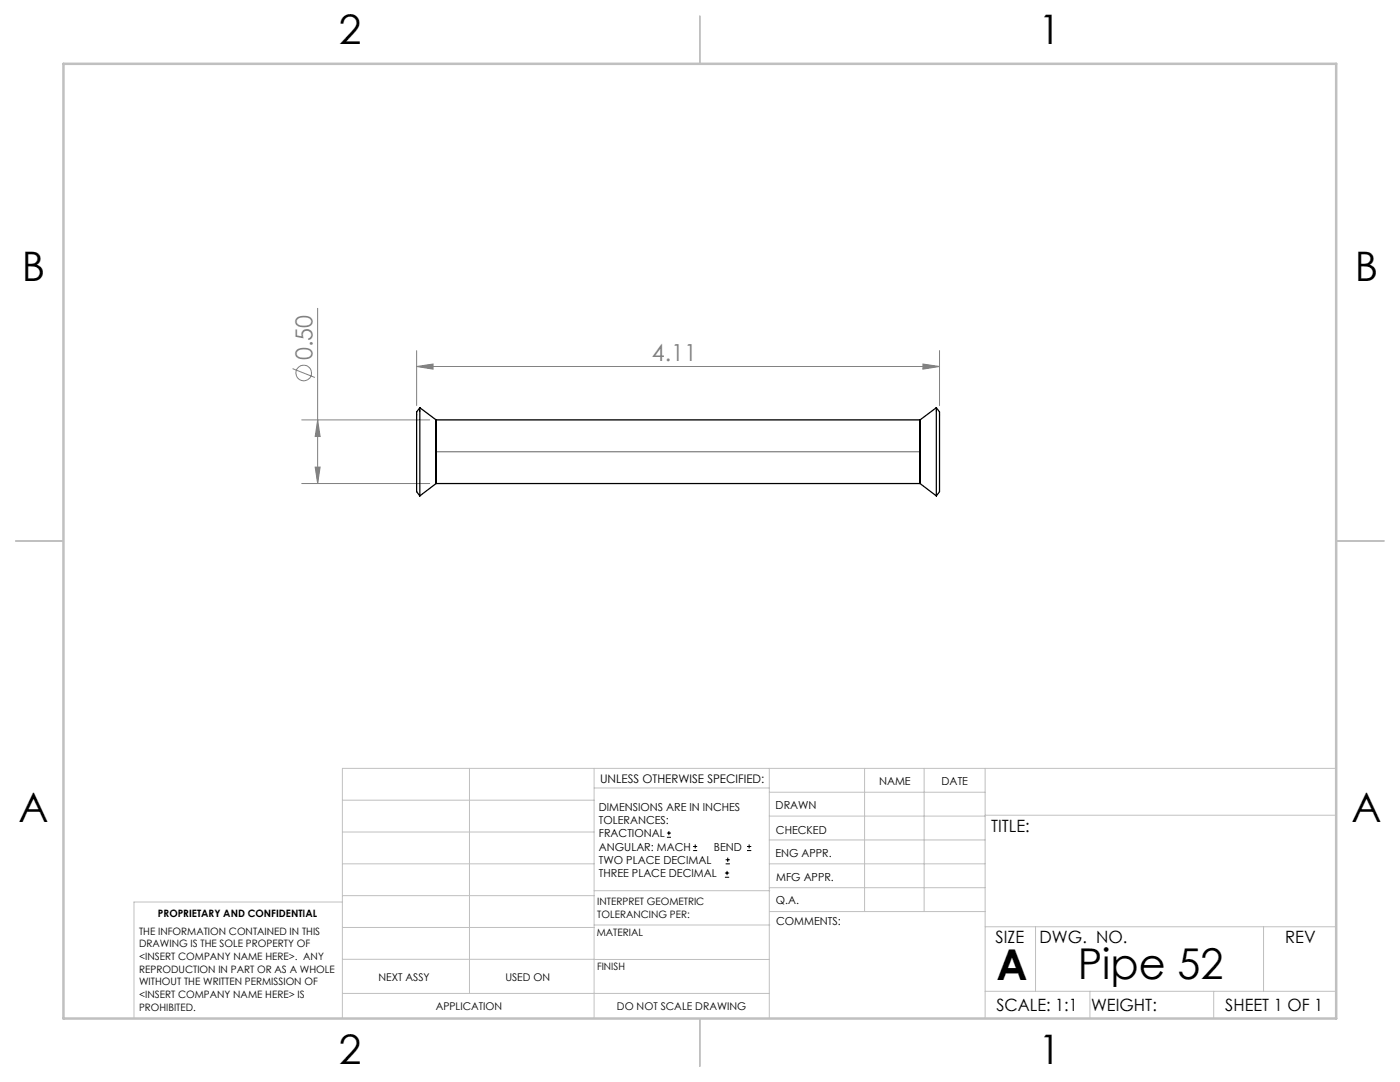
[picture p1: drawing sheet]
<svg xmlns="http://www.w3.org/2000/svg" width="279mm" height="216mm" viewBox="0 0 279 216" stroke-linecap="round" stroke-linejoin="round" font-family="sans-serif">
<g fill="none" stroke="#808080" stroke-width=".2">
<path d="M58.4 73.6l4.4 1.7M63.4 61.5v35M83.1 73.1l3.3-.5v1.1zM83.1 70v10.9M83.1 73.1h104.4M184.2 72.6l3.3 .5-3.3 .6zM187.5 70v10.9M60.2 83.8h25.6M60.2 96.5h25.6M62.9 93.2h1l-.5 3.3zM63.4 83.8l.5 3.3h-1z"/>
<circle cx="60.6" cy="74.4" r="1.56"/>
</g>
<g fill="none" stroke="#000" stroke-width=".2">
<path d="M133.1 167.1h.8M133.1 166.2h.8M133.5 165.8v.9M138.3 169.7h.8M138.3 168.9h.8M138.7 168.5v.8M144.7 175h.8M144.7 174.2h.8M144.8 172.4h.9M144.8 171.6h.9M145.1 173.8v.8M145.2 171.1v.9"/>
<path d="M149.1 169.7h.8M149.1 168.9h.8M149.5 168.5v.8"/>
</g>
<g fill="none" stroke="#c0c0c0" stroke-width=".2">
<path d="M68.3 159.7h50.3M93.7 153.3v44.9M118.6 153.3v49.9M118.6 157.2h34.9M153.5 153.3v49.9M153.5 158.1h43.1M172.5 153.3v28.6M184.4 153.3v28.6M196.6 153.3v49.9M266.7 153.3h-198.4v49.9M68.3 178.7h50.3M68.3 172.4h50.3"/>
<path d="M68.3 166h50.3M68.3 180h-41.6v23.2M118.6 177.7h35M153.5 167.6h43.1M153.5 162.8h43.1M153.5 172.4h43.1M153.5 177.1h43.1M196.6 162.7h70.1M68.3 198.2h85.2M68.3 191.4l85.2 .1M68.3 185.1h50.3M118.6 184.6h35"/>
<path d="M153.6 181.9h43M196.6 197.8h70.1M196.6 184.9h70.1M206.7 184.9v12.9M217.5 197.8v5.4M242.2 197.8v5.4M252.2 184.9v12.9"/>
</g>
<path d="M139.7 3.2v9.5M3.1 107.9h9.6M266.7 107.9h9.5M139.7 203.2v9.6" fill="none" stroke="#c0c0c0" stroke-width=".25"/>
<path d="M12.7 12.7h254v190.5h-254z" fill="none" stroke="#c0c0c0" stroke-width=".5"/>
<path d="M87 90.1h96.6" fill="none" stroke="#808080" stroke-width=".25"/>
<g fill="#808080">
<path d="M83.1 73.1l3.3-.5v1.1zM184.2 72.6l3.3 .5-3.3 .6z"/>
<path d="M63.4 83.8l.5 3.3h-1zM62.9 93.2h1l-.5 3.3z"/>
</g>
<path d="M83.8 81.4v17.6M83.8 81.4l-.7 .8v15.9l.7 .9M83.8 81.4l3.2 2.4M87 83.8v12.7M87 96.5l-3.2 2.5M87 83.8h96.6M87 96.5h96.6M183.6 83.8v12.7M183.6 96.5l3.3 2.5M186.9 81.4v17.6M186.9 81.4l.6 .8v15.9l-.6 .9M186.9 81.4l-3.3 2.4" fill="none" stroke="#000" stroke-width=".25"/>
<g font-size="8.5">
<text x="198.9" y="195.5">A</text>
<text x="215.1" y="195.4">Pipe 52</text>
</g>
<g font-size="8.1">
<text x="67.6" y="8.9">2</text>
<text x="207.3" y="8.9">1</text>
<text x="4.4" y="56.1">B</text>
<text x="270.4" y="56.1">B</text>
<text x="3.7" y="164.1">A</text>
<text x="269.7" y="164.1">A</text>
<text x="67.6" y="212.4">2</text>
<text x="207.3" y="212.4">1</text>
</g>
<g font-size="4.7" fill="#808080">
<text x="62.3" y="71.8" transform="rotate(-90 62.3 71.8)">0.50</text>
<text x="130.1" y="72.1">4.11</text>
</g>
<g font-size="3.4">
<text x="197.8" y="166">TITLE:</text>
<text x="198.7" y="188.1">SIZE</text>
<text x="207.5" y="188.1">DWG. NO.</text>
<text x="256.5" y="188.2">REV</text>
<text x="198.8" y="201.7">SCALE: 1:1</text>
<text x="217.7" y="201.8">WEIGHT:</text>
<text x="244.5" y="201.7">SHEET 1 OF 1</text>
</g>
<text font-size="2.4" x="119.8" y="156.2">UNLESS OTHERWISE SPECIFIED:</text>
<g font-size="2.2">
<text x="119.5" y="161.8">DIMENSIONS ARE IN INCHES</text>
<text x="154.8" y="161.4">DRAWN</text>
<text x="175.4" y="156.6">NAME</text>
<text x="187.9" y="156.7">DATE</text>
<text x="119.5" y="164.4">TOLERANCES:</text>
<text x="119.5" y="167.1">FRACTIONAL</text>
<text x="154.9" y="166.3">CHECKED</text>
<text x="119.5" y="169.7">ANGULAR: MACH</text>
<text x="119.5" y="172.4">TWO PLACE DECIMAL</text>
<text x="142.5" y="169.7">BEND</text>
<text x="154.8" y="171">ENG APPR.</text>
<text x="119.5" y="175">THREE PLACE DECIMAL</text>
<text x="154.9" y="175.7">MFG APPR.</text>
<text x="154.9" y="180.4">Q.A.</text>
<text x="154.9" y="184.6">COMMENTS:</text>
</g>
<g font-size="2.1">
<text x="75.5" y="195.7">NEXT ASSY</text>
<text x="100.9" y="195.7">USED ON</text>
<text x="86.9" y="201.5">APPLICATION</text>
<text x="123.1" y="201.6">DO NOT SCALE DRAWING</text>
</g>
<g font-size="2">
<text x="31.5" y="182.9">PROPRIETARY AND CONFIDENTIAL</text>
<text x="119.2" y="180.6">INTERPRET GEOMETRIC</text>
<text x="119.2" y="183.1">TOLERANCING PER:</text>
<text x="27.8" y="186.5">THE INFORMATION CONTAINED IN THIS</text>
<text x="27.8" y="189">DRAWING IS THE SOLE PROPERTY OF</text>
<text x="27.8" y="191.6">&lt;INSERT COMPANY NAME HERE&gt;. ANY</text>
<text x="119.1" y="186.7">MATERIAL</text>
<text x="27.8" y="194.1">REPRODUCTION IN PART OR AS A WHOLE</text>
<text x="27.8" y="196.6">WITHOUT THE WRITTEN PERMISSION OF</text>
<text x="119.1" y="193.5">FINISH</text>
<text x="27.8" y="199.1">&lt;INSERT COMPANY NAME HERE&gt; IS</text>
<text x="27.8" y="201.7">PROHIBITED.</text>
</g>
</svg>
